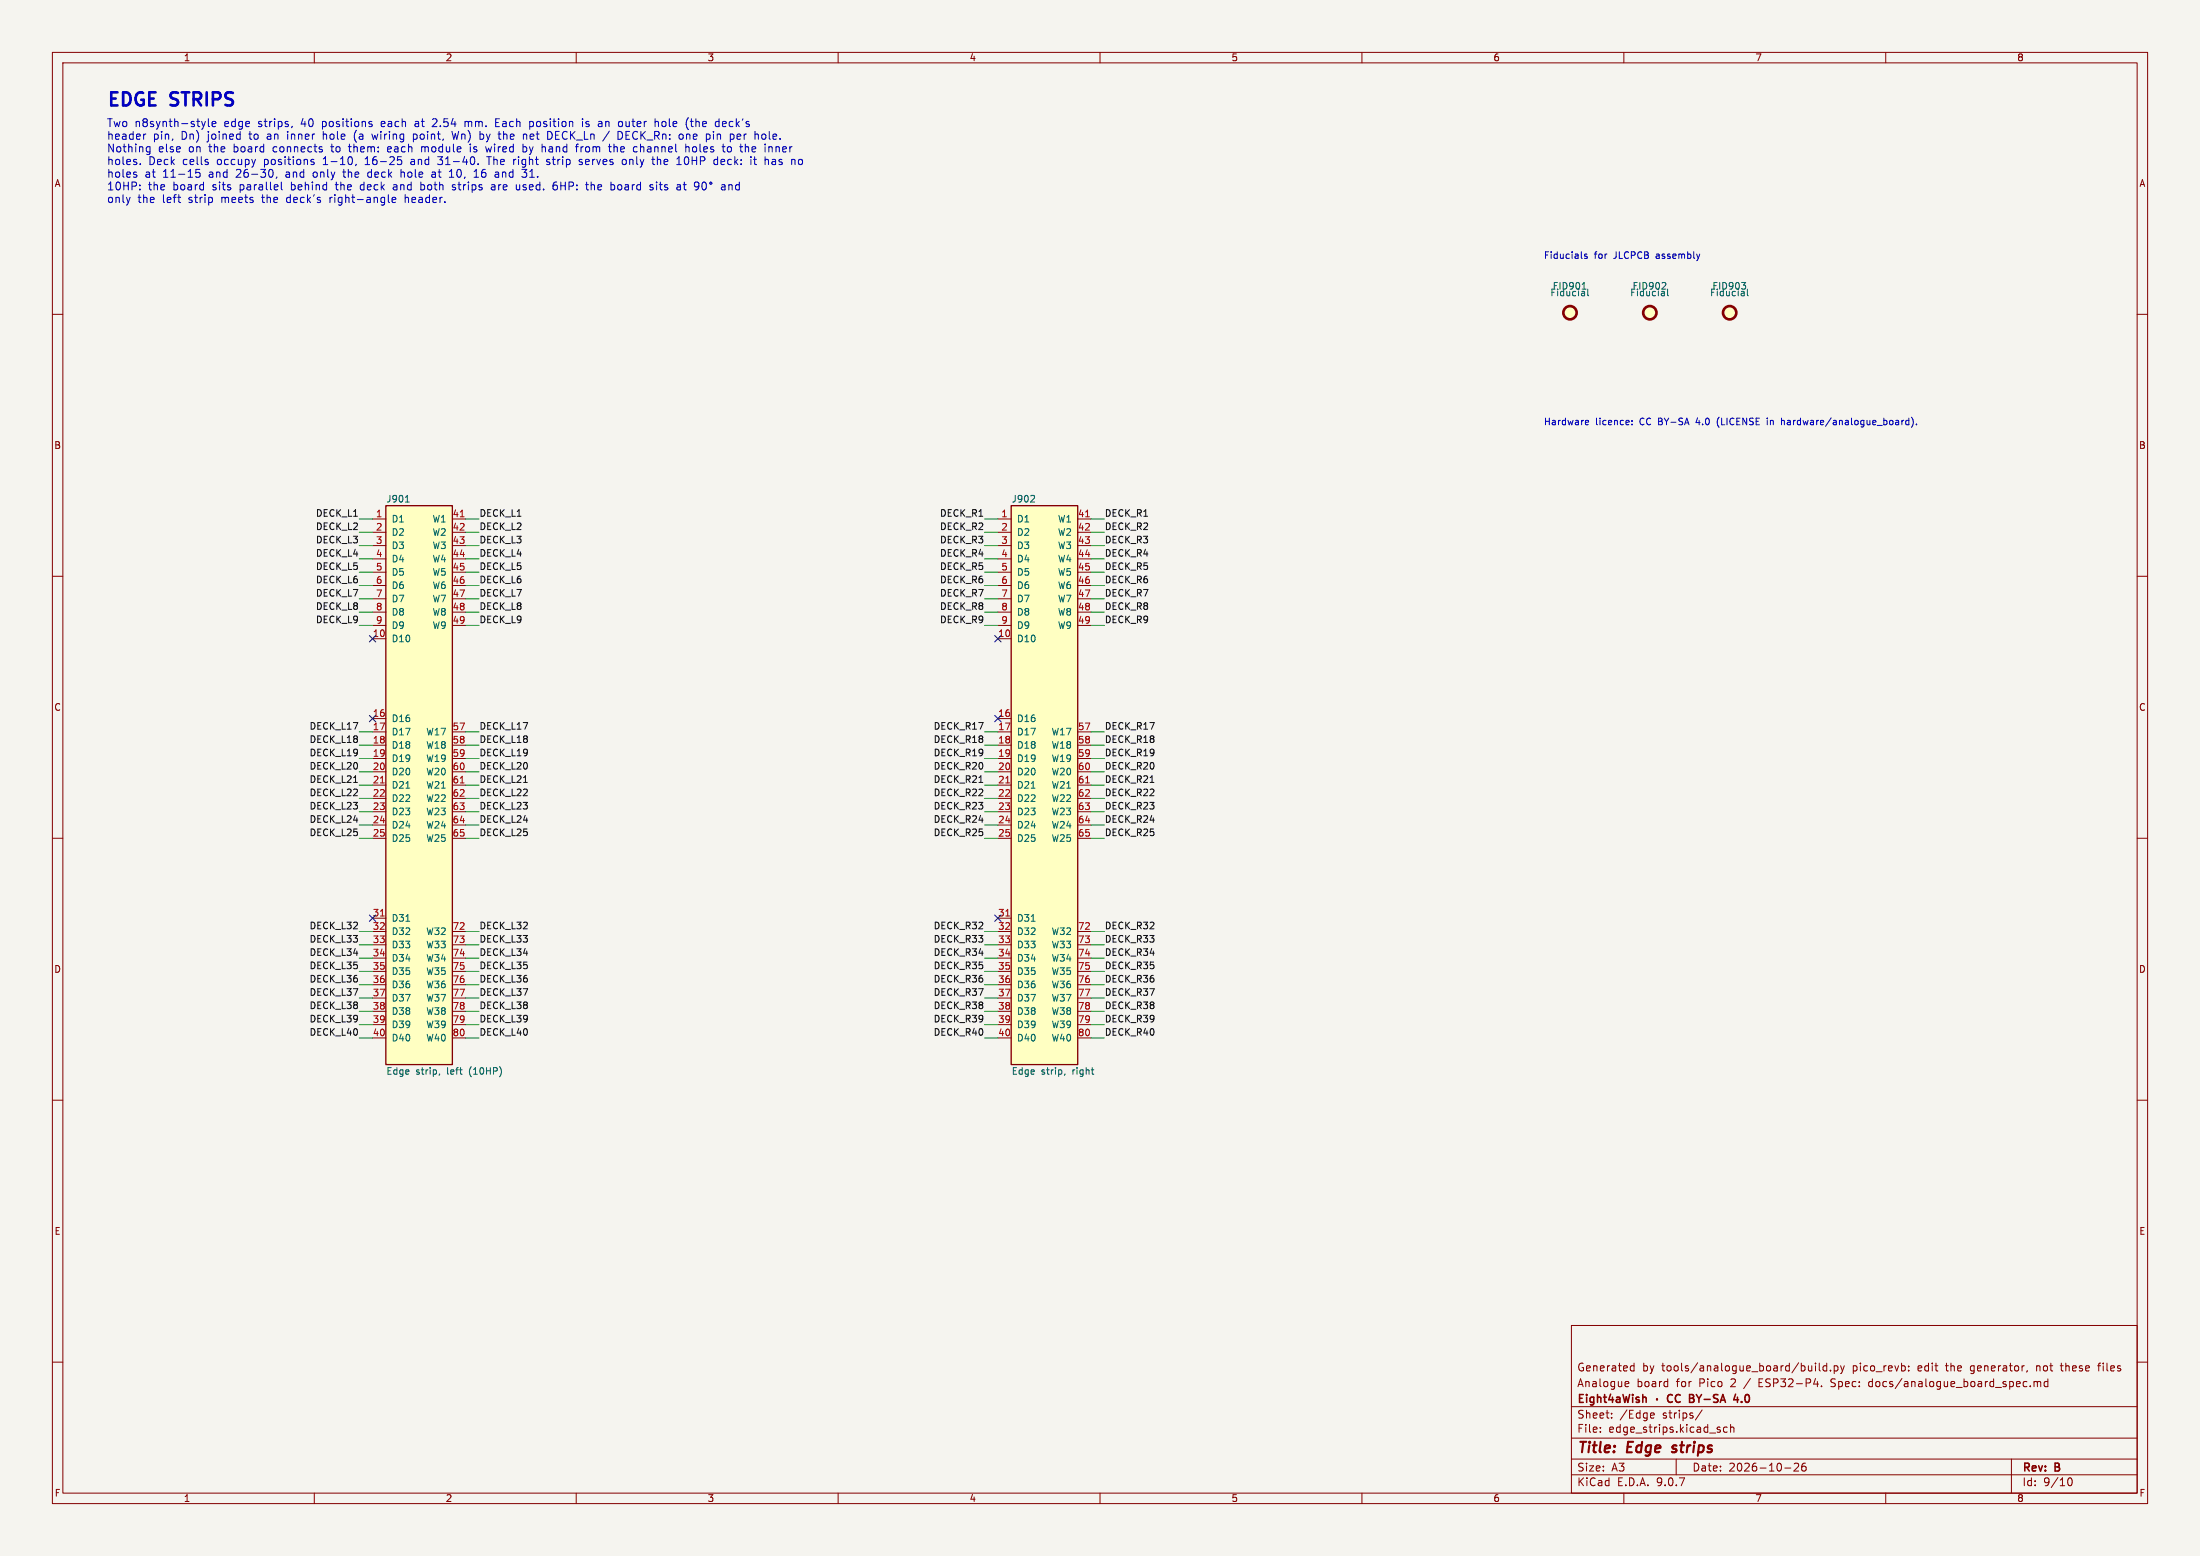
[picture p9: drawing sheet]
(kicad_sch
 (version 20250114)
 (generator "eeschema")
 (generator_version "9.0")
 (paper "A3")
 (title_block
  (title "Edge strips")
  (date "2026-10-26")
  (rev "B")
  (company "Eight4aWish · CC BY-SA 4.0")
  (comment 1 "Analogue board for Pico 2 / ESP32-P4. Spec: docs/analogue_board_spec.md")
  (comment 2 "Generated by tools/analogue_board/build.py pico_revb: edit the generator, not these files"))
 (lib_symbols
  (symbol "analogue_board:EdgeStrip_Left_10HP"
   (pin_names
    (offset 1.016)) (exclude_from_sim no) (in_bom no) (on_board yes)
   (property "Reference" "J" (at -6.35 54.61 0) (effects (font (size 1.27 1.27)) (justify left)))
   (property "Value" "EdgeStrip_Left_10HP" (at -6.35 -54.61 0) (effects (font (size 1.27 1.27)) (justify left)))
   (property "Footprint" "analogue_board:EdgeStrip_40_Left_10HP" (at 0 0 0) (effects (font (size 1.27 1.27)) (hide yes)))
   (property "Datasheet" "docs/n8synth_platform.md" (at 0 0 0) (effects (font (size 1.27 1.27)) (hide yes)))
   (property "Description" "n8synth edge strip, left_10hp: pin n is position n's deck-header hole, pin n+40 its wiring hole" (at 0 0 0) (effects (font (size 1.27 1.27)) (hide yes)))
   (symbol "EdgeStrip_Left_10HP_0_1"
    (rectangle (start -6.35 53.34) (end 6.35 -53.34) (stroke (width 0.254) (type default)) (fill (type background))))
   (symbol "EdgeStrip_Left_10HP_1_1"
    (pin passive line (at -8.89 50.8 0) (length 2.54) (name "D1" (effects (font (size 1.27 1.27)))) (number "1" (effects (font (size 1.27 1.27)))))
    (pin passive line (at -8.89 48.26 0) (length 2.54) (name "D2" (effects (font (size 1.27 1.27)))) (number "2" (effects (font (size 1.27 1.27)))))
    (pin passive line (at -8.89 45.72 0) (length 2.54) (name "D3" (effects (font (size 1.27 1.27)))) (number "3" (effects (font (size 1.27 1.27)))))
    (pin passive line (at -8.89 43.18 0) (length 2.54) (name "D4" (effects (font (size 1.27 1.27)))) (number "4" (effects (font (size 1.27 1.27)))))
    (pin passive line (at -8.89 40.64 0) (length 2.54) (name "D5" (effects (font (size 1.27 1.27)))) (number "5" (effects (font (size 1.27 1.27)))))
    (pin passive line (at -8.89 38.1 0) (length 2.54) (name "D6" (effects (font (size 1.27 1.27)))) (number "6" (effects (font (size 1.27 1.27)))))
    (pin passive line (at -8.89 35.56 0) (length 2.54) (name "D7" (effects (font (size 1.27 1.27)))) (number "7" (effects (font (size 1.27 1.27)))))
    (pin passive line (at -8.89 33.02 0) (length 2.54) (name "D8" (effects (font (size 1.27 1.27)))) (number "8" (effects (font (size 1.27 1.27)))))
    (pin passive line (at -8.89 30.48 0) (length 2.54) (name "D9" (effects (font (size 1.27 1.27)))) (number "9" (effects (font (size 1.27 1.27)))))
    (pin passive line (at -8.89 27.94 0) (length 2.54) (name "D10" (effects (font (size 1.27 1.27)))) (number "10" (effects (font (size 1.27 1.27)))))
    (pin passive line (at -8.89 12.7 0) (length 2.54) (name "D16" (effects (font (size 1.27 1.27)))) (number "16" (effects (font (size 1.27 1.27)))))
    (pin passive line (at -8.89 10.16 0) (length 2.54) (name "D17" (effects (font (size 1.27 1.27)))) (number "17" (effects (font (size 1.27 1.27)))))
    (pin passive line (at -8.89 7.62 0) (length 2.54) (name "D18" (effects (font (size 1.27 1.27)))) (number "18" (effects (font (size 1.27 1.27)))))
    (pin passive line (at -8.89 5.08 0) (length 2.54) (name "D19" (effects (font (size 1.27 1.27)))) (number "19" (effects (font (size 1.27 1.27)))))
    (pin passive line (at -8.89 2.54 0) (length 2.54) (name "D20" (effects (font (size 1.27 1.27)))) (number "20" (effects (font (size 1.27 1.27)))))
    (pin passive line (at -8.89 0 0) (length 2.54) (name "D21" (effects (font (size 1.27 1.27)))) (number "21" (effects (font (size 1.27 1.27)))))
    (pin passive line (at -8.89 -2.54 0) (length 2.54) (name "D22" (effects (font (size 1.27 1.27)))) (number "22" (effects (font (size 1.27 1.27)))))
    (pin passive line (at -8.89 -5.08 0) (length 2.54) (name "D23" (effects (font (size 1.27 1.27)))) (number "23" (effects (font (size 1.27 1.27)))))
    (pin passive line (at -8.89 -7.62 0) (length 2.54) (name "D24" (effects (font (size 1.27 1.27)))) (number "24" (effects (font (size 1.27 1.27)))))
    (pin passive line (at -8.89 -10.16 0) (length 2.54) (name "D25" (effects (font (size 1.27 1.27)))) (number "25" (effects (font (size 1.27 1.27)))))
    (pin passive line (at -8.89 -25.4 0) (length 2.54) (name "D31" (effects (font (size 1.27 1.27)))) (number "31" (effects (font (size 1.27 1.27)))))
    (pin passive line (at -8.89 -27.94 0) (length 2.54) (name "D32" (effects (font (size 1.27 1.27)))) (number "32" (effects (font (size 1.27 1.27)))))
    (pin passive line (at -8.89 -30.48 0) (length 2.54) (name "D33" (effects (font (size 1.27 1.27)))) (number "33" (effects (font (size 1.27 1.27)))))
    (pin passive line (at -8.89 -33.02 0) (length 2.54) (name "D34" (effects (font (size 1.27 1.27)))) (number "34" (effects (font (size 1.27 1.27)))))
    (pin passive line (at -8.89 -35.56 0) (length 2.54) (name "D35" (effects (font (size 1.27 1.27)))) (number "35" (effects (font (size 1.27 1.27)))))
    (pin passive line (at -8.89 -38.1 0) (length 2.54) (name "D36" (effects (font (size 1.27 1.27)))) (number "36" (effects (font (size 1.27 1.27)))))
    (pin passive line (at -8.89 -40.64 0) (length 2.54) (name "D37" (effects (font (size 1.27 1.27)))) (number "37" (effects (font (size 1.27 1.27)))))
    (pin passive line (at -8.89 -43.18 0) (length 2.54) (name "D38" (effects (font (size 1.27 1.27)))) (number "38" (effects (font (size 1.27 1.27)))))
    (pin passive line (at -8.89 -45.72 0) (length 2.54) (name "D39" (effects (font (size 1.27 1.27)))) (number "39" (effects (font (size 1.27 1.27)))))
    (pin passive line (at -8.89 -48.26 0) (length 2.54) (name "D40" (effects (font (size 1.27 1.27)))) (number "40" (effects (font (size 1.27 1.27)))))
    (pin passive line (at 8.89 50.8 180) (length 2.54) (name "W1" (effects (font (size 1.27 1.27)))) (number "41" (effects (font (size 1.27 1.27)))))
    (pin passive line (at 8.89 48.26 180) (length 2.54) (name "W2" (effects (font (size 1.27 1.27)))) (number "42" (effects (font (size 1.27 1.27)))))
    (pin passive line (at 8.89 45.72 180) (length 2.54) (name "W3" (effects (font (size 1.27 1.27)))) (number "43" (effects (font (size 1.27 1.27)))))
    (pin passive line (at 8.89 43.18 180) (length 2.54) (name "W4" (effects (font (size 1.27 1.27)))) (number "44" (effects (font (size 1.27 1.27)))))
    (pin passive line (at 8.89 40.64 180) (length 2.54) (name "W5" (effects (font (size 1.27 1.27)))) (number "45" (effects (font (size 1.27 1.27)))))
    (pin passive line (at 8.89 38.1 180) (length 2.54) (name "W6" (effects (font (size 1.27 1.27)))) (number "46" (effects (font (size 1.27 1.27)))))
    (pin passive line (at 8.89 35.56 180) (length 2.54) (name "W7" (effects (font (size 1.27 1.27)))) (number "47" (effects (font (size 1.27 1.27)))))
    (pin passive line (at 8.89 33.02 180) (length 2.54) (name "W8" (effects (font (size 1.27 1.27)))) (number "48" (effects (font (size 1.27 1.27)))))
    (pin passive line (at 8.89 30.48 180) (length 2.54) (name "W9" (effects (font (size 1.27 1.27)))) (number "49" (effects (font (size 1.27 1.27)))))
    (pin passive line (at 8.89 10.16 180) (length 2.54) (name "W17" (effects (font (size 1.27 1.27)))) (number "57" (effects (font (size 1.27 1.27)))))
    (pin passive line (at 8.89 7.62 180) (length 2.54) (name "W18" (effects (font (size 1.27 1.27)))) (number "58" (effects (font (size 1.27 1.27)))))
    (pin passive line (at 8.89 5.08 180) (length 2.54) (name "W19" (effects (font (size 1.27 1.27)))) (number "59" (effects (font (size 1.27 1.27)))))
    (pin passive line (at 8.89 2.54 180) (length 2.54) (name "W20" (effects (font (size 1.27 1.27)))) (number "60" (effects (font (size 1.27 1.27)))))
    (pin passive line (at 8.89 0 180) (length 2.54) (name "W21" (effects (font (size 1.27 1.27)))) (number "61" (effects (font (size 1.27 1.27)))))
    (pin passive line (at 8.89 -2.54 180) (length 2.54) (name "W22" (effects (font (size 1.27 1.27)))) (number "62" (effects (font (size 1.27 1.27)))))
    (pin passive line (at 8.89 -5.08 180) (length 2.54) (name "W23" (effects (font (size 1.27 1.27)))) (number "63" (effects (font (size 1.27 1.27)))))
    (pin passive line (at 8.89 -7.62 180) (length 2.54) (name "W24" (effects (font (size 1.27 1.27)))) (number "64" (effects (font (size 1.27 1.27)))))
    (pin passive line (at 8.89 -10.16 180) (length 2.54) (name "W25" (effects (font (size 1.27 1.27)))) (number "65" (effects (font (size 1.27 1.27)))))
    (pin passive line (at 8.89 -27.94 180) (length 2.54) (name "W32" (effects (font (size 1.27 1.27)))) (number "72" (effects (font (size 1.27 1.27)))))
    (pin passive line (at 8.89 -30.48 180) (length 2.54) (name "W33" (effects (font (size 1.27 1.27)))) (number "73" (effects (font (size 1.27 1.27)))))
    (pin passive line (at 8.89 -33.02 180) (length 2.54) (name "W34" (effects (font (size 1.27 1.27)))) (number "74" (effects (font (size 1.27 1.27)))))
    (pin passive line (at 8.89 -35.56 180) (length 2.54) (name "W35" (effects (font (size 1.27 1.27)))) (number "75" (effects (font (size 1.27 1.27)))))
    (pin passive line (at 8.89 -38.1 180) (length 2.54) (name "W36" (effects (font (size 1.27 1.27)))) (number "76" (effects (font (size 1.27 1.27)))))
    (pin passive line (at 8.89 -40.64 180) (length 2.54) (name "W37" (effects (font (size 1.27 1.27)))) (number "77" (effects (font (size 1.27 1.27)))))
    (pin passive line (at 8.89 -43.18 180) (length 2.54) (name "W38" (effects (font (size 1.27 1.27)))) (number "78" (effects (font (size 1.27 1.27)))))
    (pin passive line (at 8.89 -45.72 180) (length 2.54) (name "W39" (effects (font (size 1.27 1.27)))) (number "79" (effects (font (size 1.27 1.27)))))
    (pin passive line (at 8.89 -48.26 180) (length 2.54) (name "W40" (effects (font (size 1.27 1.27)))) (number "80" (effects (font (size 1.27 1.27))))))
   (embedded_fonts no))
  (symbol "analogue_board:EdgeStrip_Right"
   (pin_names
    (offset 1.016)) (exclude_from_sim no) (in_bom no) (on_board yes)
   (property "Reference" "J" (at -6.35 54.61 0) (effects (font (size 1.27 1.27)) (justify left)))
   (property "Value" "EdgeStrip_Right" (at -6.35 -54.61 0) (effects (font (size 1.27 1.27)) (justify left)))
   (property "Footprint" "analogue_board:EdgeStrip_40_Right" (at 0 0 0) (effects (font (size 1.27 1.27)) (hide yes)))
   (property "Datasheet" "docs/n8synth_platform.md" (at 0 0 0) (effects (font (size 1.27 1.27)) (hide yes)))
   (property "Description" "n8synth edge strip, right: pin n is position n's deck-header hole, pin n+40 its wiring hole" (at 0 0 0) (effects (font (size 1.27 1.27)) (hide yes)))
   (symbol "EdgeStrip_Right_0_1"
    (rectangle (start -6.35 53.34) (end 6.35 -53.34) (stroke (width 0.254) (type default)) (fill (type background))))
   (symbol "EdgeStrip_Right_1_1"
    (pin passive line (at -8.89 50.8 0) (length 2.54) (name "D1" (effects (font (size 1.27 1.27)))) (number "1" (effects (font (size 1.27 1.27)))))
    (pin passive line (at -8.89 48.26 0) (length 2.54) (name "D2" (effects (font (size 1.27 1.27)))) (number "2" (effects (font (size 1.27 1.27)))))
    (pin passive line (at -8.89 45.72 0) (length 2.54) (name "D3" (effects (font (size 1.27 1.27)))) (number "3" (effects (font (size 1.27 1.27)))))
    (pin passive line (at -8.89 43.18 0) (length 2.54) (name "D4" (effects (font (size 1.27 1.27)))) (number "4" (effects (font (size 1.27 1.27)))))
    (pin passive line (at -8.89 40.64 0) (length 2.54) (name "D5" (effects (font (size 1.27 1.27)))) (number "5" (effects (font (size 1.27 1.27)))))
    (pin passive line (at -8.89 38.1 0) (length 2.54) (name "D6" (effects (font (size 1.27 1.27)))) (number "6" (effects (font (size 1.27 1.27)))))
    (pin passive line (at -8.89 35.56 0) (length 2.54) (name "D7" (effects (font (size 1.27 1.27)))) (number "7" (effects (font (size 1.27 1.27)))))
    (pin passive line (at -8.89 33.02 0) (length 2.54) (name "D8" (effects (font (size 1.27 1.27)))) (number "8" (effects (font (size 1.27 1.27)))))
    (pin passive line (at -8.89 30.48 0) (length 2.54) (name "D9" (effects (font (size 1.27 1.27)))) (number "9" (effects (font (size 1.27 1.27)))))
    (pin passive line (at -8.89 27.94 0) (length 2.54) (name "D10" (effects (font (size 1.27 1.27)))) (number "10" (effects (font (size 1.27 1.27)))))
    (pin passive line (at -8.89 12.7 0) (length 2.54) (name "D16" (effects (font (size 1.27 1.27)))) (number "16" (effects (font (size 1.27 1.27)))))
    (pin passive line (at -8.89 10.16 0) (length 2.54) (name "D17" (effects (font (size 1.27 1.27)))) (number "17" (effects (font (size 1.27 1.27)))))
    (pin passive line (at -8.89 7.62 0) (length 2.54) (name "D18" (effects (font (size 1.27 1.27)))) (number "18" (effects (font (size 1.27 1.27)))))
    (pin passive line (at -8.89 5.08 0) (length 2.54) (name "D19" (effects (font (size 1.27 1.27)))) (number "19" (effects (font (size 1.27 1.27)))))
    (pin passive line (at -8.89 2.54 0) (length 2.54) (name "D20" (effects (font (size 1.27 1.27)))) (number "20" (effects (font (size 1.27 1.27)))))
    (pin passive line (at -8.89 0 0) (length 2.54) (name "D21" (effects (font (size 1.27 1.27)))) (number "21" (effects (font (size 1.27 1.27)))))
    (pin passive line (at -8.89 -2.54 0) (length 2.54) (name "D22" (effects (font (size 1.27 1.27)))) (number "22" (effects (font (size 1.27 1.27)))))
    (pin passive line (at -8.89 -5.08 0) (length 2.54) (name "D23" (effects (font (size 1.27 1.27)))) (number "23" (effects (font (size 1.27 1.27)))))
    (pin passive line (at -8.89 -7.62 0) (length 2.54) (name "D24" (effects (font (size 1.27 1.27)))) (number "24" (effects (font (size 1.27 1.27)))))
    (pin passive line (at -8.89 -10.16 0) (length 2.54) (name "D25" (effects (font (size 1.27 1.27)))) (number "25" (effects (font (size 1.27 1.27)))))
    (pin passive line (at -8.89 -25.4 0) (length 2.54) (name "D31" (effects (font (size 1.27 1.27)))) (number "31" (effects (font (size 1.27 1.27)))))
    (pin passive line (at -8.89 -27.94 0) (length 2.54) (name "D32" (effects (font (size 1.27 1.27)))) (number "32" (effects (font (size 1.27 1.27)))))
    (pin passive line (at -8.89 -30.48 0) (length 2.54) (name "D33" (effects (font (size 1.27 1.27)))) (number "33" (effects (font (size 1.27 1.27)))))
    (pin passive line (at -8.89 -33.02 0) (length 2.54) (name "D34" (effects (font (size 1.27 1.27)))) (number "34" (effects (font (size 1.27 1.27)))))
    (pin passive line (at -8.89 -35.56 0) (length 2.54) (name "D35" (effects (font (size 1.27 1.27)))) (number "35" (effects (font (size 1.27 1.27)))))
    (pin passive line (at -8.89 -38.1 0) (length 2.54) (name "D36" (effects (font (size 1.27 1.27)))) (number "36" (effects (font (size 1.27 1.27)))))
    (pin passive line (at -8.89 -40.64 0) (length 2.54) (name "D37" (effects (font (size 1.27 1.27)))) (number "37" (effects (font (size 1.27 1.27)))))
    (pin passive line (at -8.89 -43.18 0) (length 2.54) (name "D38" (effects (font (size 1.27 1.27)))) (number "38" (effects (font (size 1.27 1.27)))))
    (pin passive line (at -8.89 -45.72 0) (length 2.54) (name "D39" (effects (font (size 1.27 1.27)))) (number "39" (effects (font (size 1.27 1.27)))))
    (pin passive line (at -8.89 -48.26 0) (length 2.54) (name "D40" (effects (font (size 1.27 1.27)))) (number "40" (effects (font (size 1.27 1.27)))))
    (pin passive line (at 8.89 50.8 180) (length 2.54) (name "W1" (effects (font (size 1.27 1.27)))) (number "41" (effects (font (size 1.27 1.27)))))
    (pin passive line (at 8.89 48.26 180) (length 2.54) (name "W2" (effects (font (size 1.27 1.27)))) (number "42" (effects (font (size 1.27 1.27)))))
    (pin passive line (at 8.89 45.72 180) (length 2.54) (name "W3" (effects (font (size 1.27 1.27)))) (number "43" (effects (font (size 1.27 1.27)))))
    (pin passive line (at 8.89 43.18 180) (length 2.54) (name "W4" (effects (font (size 1.27 1.27)))) (number "44" (effects (font (size 1.27 1.27)))))
    (pin passive line (at 8.89 40.64 180) (length 2.54) (name "W5" (effects (font (size 1.27 1.27)))) (number "45" (effects (font (size 1.27 1.27)))))
    (pin passive line (at 8.89 38.1 180) (length 2.54) (name "W6" (effects (font (size 1.27 1.27)))) (number "46" (effects (font (size 1.27 1.27)))))
    (pin passive line (at 8.89 35.56 180) (length 2.54) (name "W7" (effects (font (size 1.27 1.27)))) (number "47" (effects (font (size 1.27 1.27)))))
    (pin passive line (at 8.89 33.02 180) (length 2.54) (name "W8" (effects (font (size 1.27 1.27)))) (number "48" (effects (font (size 1.27 1.27)))))
    (pin passive line (at 8.89 30.48 180) (length 2.54) (name "W9" (effects (font (size 1.27 1.27)))) (number "49" (effects (font (size 1.27 1.27)))))
    (pin passive line (at 8.89 10.16 180) (length 2.54) (name "W17" (effects (font (size 1.27 1.27)))) (number "57" (effects (font (size 1.27 1.27)))))
    (pin passive line (at 8.89 7.62 180) (length 2.54) (name "W18" (effects (font (size 1.27 1.27)))) (number "58" (effects (font (size 1.27 1.27)))))
    (pin passive line (at 8.89 5.08 180) (length 2.54) (name "W19" (effects (font (size 1.27 1.27)))) (number "59" (effects (font (size 1.27 1.27)))))
    (pin passive line (at 8.89 2.54 180) (length 2.54) (name "W20" (effects (font (size 1.27 1.27)))) (number "60" (effects (font (size 1.27 1.27)))))
    (pin passive line (at 8.89 0 180) (length 2.54) (name "W21" (effects (font (size 1.27 1.27)))) (number "61" (effects (font (size 1.27 1.27)))))
    (pin passive line (at 8.89 -2.54 180) (length 2.54) (name "W22" (effects (font (size 1.27 1.27)))) (number "62" (effects (font (size 1.27 1.27)))))
    (pin passive line (at 8.89 -5.08 180) (length 2.54) (name "W23" (effects (font (size 1.27 1.27)))) (number "63" (effects (font (size 1.27 1.27)))))
    (pin passive line (at 8.89 -7.62 180) (length 2.54) (name "W24" (effects (font (size 1.27 1.27)))) (number "64" (effects (font (size 1.27 1.27)))))
    (pin passive line (at 8.89 -10.16 180) (length 2.54) (name "W25" (effects (font (size 1.27 1.27)))) (number "65" (effects (font (size 1.27 1.27)))))
    (pin passive line (at 8.89 -27.94 180) (length 2.54) (name "W32" (effects (font (size 1.27 1.27)))) (number "72" (effects (font (size 1.27 1.27)))))
    (pin passive line (at 8.89 -30.48 180) (length 2.54) (name "W33" (effects (font (size 1.27 1.27)))) (number "73" (effects (font (size 1.27 1.27)))))
    (pin passive line (at 8.89 -33.02 180) (length 2.54) (name "W34" (effects (font (size 1.27 1.27)))) (number "74" (effects (font (size 1.27 1.27)))))
    (pin passive line (at 8.89 -35.56 180) (length 2.54) (name "W35" (effects (font (size 1.27 1.27)))) (number "75" (effects (font (size 1.27 1.27)))))
    (pin passive line (at 8.89 -38.1 180) (length 2.54) (name "W36" (effects (font (size 1.27 1.27)))) (number "76" (effects (font (size 1.27 1.27)))))
    (pin passive line (at 8.89 -40.64 180) (length 2.54) (name "W37" (effects (font (size 1.27 1.27)))) (number "77" (effects (font (size 1.27 1.27)))))
    (pin passive line (at 8.89 -43.18 180) (length 2.54) (name "W38" (effects (font (size 1.27 1.27)))) (number "78" (effects (font (size 1.27 1.27)))))
    (pin passive line (at 8.89 -45.72 180) (length 2.54) (name "W39" (effects (font (size 1.27 1.27)))) (number "79" (effects (font (size 1.27 1.27)))))
    (pin passive line (at 8.89 -48.26 180) (length 2.54) (name "W40" (effects (font (size 1.27 1.27)))) (number "80" (effects (font (size 1.27 1.27))))))
   (embedded_fonts no))
  (symbol "Mechanical:Fiducial" (exclude_from_sim no) (in_bom no) (on_board yes)
   (property "Reference" "FID" (at 0 5.08 0) (effects (font (size 1.27 1.27))))
   (property "Value" "Fiducial" (at 0 3.175 0) (effects (font (size 1.27 1.27))))
   (property "Footprint" "" (at 0 0 0) (effects (font (size 1.27 1.27)) (hide yes)))
   (property "Datasheet" "~" (at 0 0 0) (effects (font (size 1.27 1.27)) (hide yes)))
   (property "Description" "Fiducial Marker" (at 0 0 0) (effects (font (size 1.27 1.27)) (hide yes)))
   (symbol "Fiducial_0_1"
    (circle (center 0 0) (radius 1.27) (stroke (width 0.508) (type default)) (fill (type background))))
   (embedded_fonts no)))
 (text "EDGE STRIPS"
  (exclude_from_sim no)
  (at 20.32 17.78 0)
  (effects (font (size 2.5 2.5) (bold yes)) (justify left top)))
 (text "Two n8synth-style edge strips, 40 positions each at 2.54 mm. Each position is an outer hole (the deck's\nheader pin, Dn) joined to an inner hole (a wiring point, Wn) by the net DECK_Ln / DECK_Rn: one pin per hole.\nNothing else on the board connects to them: each module is wired by hand from the channel holes to the inner\nholes. Deck cells occupy positions 1-10, 16-25 and 31-40. The right strip serves only the 10HP deck: it has no\nholes at 11-15 and 26-30, and only the deck hole at 10, 16 and 31.\n10HP: the board sits parallel behind the deck and both strips are used. 6HP: the board sits at 90° and\nonly the left strip meets the deck's right-angle header."
  (exclude_from_sim no)
  (at 20.32 22.86 0)
  (effects (font (size 1.5 1.5)) (justify left top)))
 (symbol
  (lib_id "analogue_board:EdgeStrip_Left_10HP")
  (at 80.01 149.86 0)
  (unit 1)
  (exclude_from_sim no)
  (in_bom no)
  (on_board yes)
  (dnp no)
  (property "Reference" "J901" (at 73.66 95.25 0) (effects (font (size 1.27 1.27)) (justify left)))
  (property "Value" "Edge strip, left (10HP)" (at 73.66 204.47 0) (effects (font (size 1.27 1.27)) (justify left)))
  (property "Footprint" "analogue_board:EdgeStrip_40_Left_10HP" (at 80.01 149.86 0) (effects (font (size 1.27 1.27)) (hide yes)))
  (property "Datasheet" "docs/n8synth_platform.md" (at 80.01 149.86 0) (effects (font (size 1.27 1.27)) (hide yes)))
  (property "Description" "" (at 80.01 149.86 0) (effects (font (size 1.27 1.27)) (hide yes)))
  (property "JLC" "bare holes" (at 80.01 149.86 0) (effects (font (size 1.27 1.27)) (hide yes)))
  (pin "1")
  (pin "2")
  (pin "3")
  (pin "4")
  (pin "5")
  (pin "6")
  (pin "7")
  (pin "8")
  (pin "9")
  (pin "10")
  (pin "16")
  (pin "17")
  (pin "18")
  (pin "19")
  (pin "20")
  (pin "21")
  (pin "22")
  (pin "23")
  (pin "24")
  (pin "25")
  (pin "31")
  (pin "32")
  (pin "33")
  (pin "34")
  (pin "35")
  (pin "36")
  (pin "37")
  (pin "38")
  (pin "39")
  (pin "40")
  (pin "41")
  (pin "42")
  (pin "43")
  (pin "44")
  (pin "45")
  (pin "46")
  (pin "47")
  (pin "48")
  (pin "49")
  (pin "57")
  (pin "58")
  (pin "59")
  (pin "60")
  (pin "61")
  (pin "62")
  (pin "63")
  (pin "64")
  (pin "65")
  (pin "72")
  (pin "73")
  (pin "74")
  (pin "75")
  (pin "76")
  (pin "77")
  (pin "78")
  (pin "79")
  (pin "80"))
 (label "DECK_L1"
  (at 68.58 99.06 180)
  (effects (font (size 1.27 1.27)) (justify right bottom)))
 (label "DECK_L2"
  (at 68.58 101.6 180)
  (effects (font (size 1.27 1.27)) (justify right bottom)))
 (label "DECK_L3"
  (at 68.58 104.14 180)
  (effects (font (size 1.27 1.27)) (justify right bottom)))
 (label "DECK_L4"
  (at 68.58 106.68 180)
  (effects (font (size 1.27 1.27)) (justify right bottom)))
 (label "DECK_L5"
  (at 68.58 109.22 180)
  (effects (font (size 1.27 1.27)) (justify right bottom)))
 (label "DECK_L6"
  (at 68.58 111.76 180)
  (effects (font (size 1.27 1.27)) (justify right bottom)))
 (label "DECK_L7"
  (at 68.58 114.3 180)
  (effects (font (size 1.27 1.27)) (justify right bottom)))
 (label "DECK_L8"
  (at 68.58 116.84 180)
  (effects (font (size 1.27 1.27)) (justify right bottom)))
 (label "DECK_L9"
  (at 68.58 119.38 180)
  (effects (font (size 1.27 1.27)) (justify right bottom)))
 (no_connect
  (at 71.12 121.92))
 (no_connect
  (at 71.12 137.16))
 (label "DECK_L17"
  (at 68.58 139.7 180)
  (effects (font (size 1.27 1.27)) (justify right bottom)))
 (label "DECK_L18"
  (at 68.58 142.24 180)
  (effects (font (size 1.27 1.27)) (justify right bottom)))
 (label "DECK_L19"
  (at 68.58 144.78 180)
  (effects (font (size 1.27 1.27)) (justify right bottom)))
 (label "DECK_L20"
  (at 68.58 147.32 180)
  (effects (font (size 1.27 1.27)) (justify right bottom)))
 (label "DECK_L21"
  (at 68.58 149.86 180)
  (effects (font (size 1.27 1.27)) (justify right bottom)))
 (label "DECK_L22"
  (at 68.58 152.4 180)
  (effects (font (size 1.27 1.27)) (justify right bottom)))
 (label "DECK_L23"
  (at 68.58 154.94 180)
  (effects (font (size 1.27 1.27)) (justify right bottom)))
 (label "DECK_L24"
  (at 68.58 157.48 180)
  (effects (font (size 1.27 1.27)) (justify right bottom)))
 (label "DECK_L25"
  (at 68.58 160.02 180)
  (effects (font (size 1.27 1.27)) (justify right bottom)))
 (no_connect
  (at 71.12 175.26))
 (label "DECK_L32"
  (at 68.58 177.8 180)
  (effects (font (size 1.27 1.27)) (justify right bottom)))
 (label "DECK_L33"
  (at 68.58 180.34 180)
  (effects (font (size 1.27 1.27)) (justify right bottom)))
 (label "DECK_L34"
  (at 68.58 182.88 180)
  (effects (font (size 1.27 1.27)) (justify right bottom)))
 (label "DECK_L35"
  (at 68.58 185.42 180)
  (effects (font (size 1.27 1.27)) (justify right bottom)))
 (label "DECK_L36"
  (at 68.58 187.96 180)
  (effects (font (size 1.27 1.27)) (justify right bottom)))
 (label "DECK_L37"
  (at 68.58 190.5 180)
  (effects (font (size 1.27 1.27)) (justify right bottom)))
 (label "DECK_L38"
  (at 68.58 193.04 180)
  (effects (font (size 1.27 1.27)) (justify right bottom)))
 (label "DECK_L39"
  (at 68.58 195.58 180)
  (effects (font (size 1.27 1.27)) (justify right bottom)))
 (label "DECK_L40"
  (at 68.58 198.12 180)
  (effects (font (size 1.27 1.27)) (justify right bottom)))
 (label "DECK_L1"
  (at 91.44 99.06 0)
  (effects (font (size 1.27 1.27)) (justify left bottom)))
 (label "DECK_L2"
  (at 91.44 101.6 0)
  (effects (font (size 1.27 1.27)) (justify left bottom)))
 (label "DECK_L3"
  (at 91.44 104.14 0)
  (effects (font (size 1.27 1.27)) (justify left bottom)))
 (label "DECK_L4"
  (at 91.44 106.68 0)
  (effects (font (size 1.27 1.27)) (justify left bottom)))
 (label "DECK_L5"
  (at 91.44 109.22 0)
  (effects (font (size 1.27 1.27)) (justify left bottom)))
 (label "DECK_L6"
  (at 91.44 111.76 0)
  (effects (font (size 1.27 1.27)) (justify left bottom)))
 (label "DECK_L7"
  (at 91.44 114.3 0)
  (effects (font (size 1.27 1.27)) (justify left bottom)))
 (label "DECK_L8"
  (at 91.44 116.84 0)
  (effects (font (size 1.27 1.27)) (justify left bottom)))
 (label "DECK_L9"
  (at 91.44 119.38 0)
  (effects (font (size 1.27 1.27)) (justify left bottom)))
 (label "DECK_L17"
  (at 91.44 139.7 0)
  (effects (font (size 1.27 1.27)) (justify left bottom)))
 (label "DECK_L18"
  (at 91.44 142.24 0)
  (effects (font (size 1.27 1.27)) (justify left bottom)))
 (label "DECK_L19"
  (at 91.44 144.78 0)
  (effects (font (size 1.27 1.27)) (justify left bottom)))
 (label "DECK_L20"
  (at 91.44 147.32 0)
  (effects (font (size 1.27 1.27)) (justify left bottom)))
 (label "DECK_L21"
  (at 91.44 149.86 0)
  (effects (font (size 1.27 1.27)) (justify left bottom)))
 (label "DECK_L22"
  (at 91.44 152.4 0)
  (effects (font (size 1.27 1.27)) (justify left bottom)))
 (label "DECK_L23"
  (at 91.44 154.94 0)
  (effects (font (size 1.27 1.27)) (justify left bottom)))
 (label "DECK_L24"
  (at 91.44 157.48 0)
  (effects (font (size 1.27 1.27)) (justify left bottom)))
 (label "DECK_L25"
  (at 91.44 160.02 0)
  (effects (font (size 1.27 1.27)) (justify left bottom)))
 (label "DECK_L32"
  (at 91.44 177.8 0)
  (effects (font (size 1.27 1.27)) (justify left bottom)))
 (label "DECK_L33"
  (at 91.44 180.34 0)
  (effects (font (size 1.27 1.27)) (justify left bottom)))
 (label "DECK_L34"
  (at 91.44 182.88 0)
  (effects (font (size 1.27 1.27)) (justify left bottom)))
 (label "DECK_L35"
  (at 91.44 185.42 0)
  (effects (font (size 1.27 1.27)) (justify left bottom)))
 (label "DECK_L36"
  (at 91.44 187.96 0)
  (effects (font (size 1.27 1.27)) (justify left bottom)))
 (label "DECK_L37"
  (at 91.44 190.5 0)
  (effects (font (size 1.27 1.27)) (justify left bottom)))
 (label "DECK_L38"
  (at 91.44 193.04 0)
  (effects (font (size 1.27 1.27)) (justify left bottom)))
 (label "DECK_L39"
  (at 91.44 195.58 0)
  (effects (font (size 1.27 1.27)) (justify left bottom)))
 (label "DECK_L40"
  (at 91.44 198.12 0)
  (effects (font (size 1.27 1.27)) (justify left bottom)))
 (symbol
  (lib_id "analogue_board:EdgeStrip_Right")
  (at 199.39 149.86 0)
  (unit 1)
  (exclude_from_sim no)
  (in_bom no)
  (on_board yes)
  (dnp no)
  (property "Reference" "J902" (at 193.04 95.25 0) (effects (font (size 1.27 1.27)) (justify left)))
  (property "Value" "Edge strip, right" (at 193.04 204.47 0) (effects (font (size 1.27 1.27)) (justify left)))
  (property "Footprint" "analogue_board:EdgeStrip_40_Right" (at 199.39 149.86 0) (effects (font (size 1.27 1.27)) (hide yes)))
  (property "Datasheet" "docs/n8synth_platform.md" (at 199.39 149.86 0) (effects (font (size 1.27 1.27)) (hide yes)))
  (property "Description" "" (at 199.39 149.86 0) (effects (font (size 1.27 1.27)) (hide yes)))
  (property "JLC" "bare holes" (at 199.39 149.86 0) (effects (font (size 1.27 1.27)) (hide yes)))
  (pin "1")
  (pin "2")
  (pin "3")
  (pin "4")
  (pin "5")
  (pin "6")
  (pin "7")
  (pin "8")
  (pin "9")
  (pin "10")
  (pin "16")
  (pin "17")
  (pin "18")
  (pin "19")
  (pin "20")
  (pin "21")
  (pin "22")
  (pin "23")
  (pin "24")
  (pin "25")
  (pin "31")
  (pin "32")
  (pin "33")
  (pin "34")
  (pin "35")
  (pin "36")
  (pin "37")
  (pin "38")
  (pin "39")
  (pin "40")
  (pin "41")
  (pin "42")
  (pin "43")
  (pin "44")
  (pin "45")
  (pin "46")
  (pin "47")
  (pin "48")
  (pin "49")
  (pin "57")
  (pin "58")
  (pin "59")
  (pin "60")
  (pin "61")
  (pin "62")
  (pin "63")
  (pin "64")
  (pin "65")
  (pin "72")
  (pin "73")
  (pin "74")
  (pin "75")
  (pin "76")
  (pin "77")
  (pin "78")
  (pin "79")
  (pin "80"))
 (label "DECK_R1"
  (at 187.96 99.06 180)
  (effects (font (size 1.27 1.27)) (justify right bottom)))
 (label "DECK_R2"
  (at 187.96 101.6 180)
  (effects (font (size 1.27 1.27)) (justify right bottom)))
 (label "DECK_R3"
  (at 187.96 104.14 180)
  (effects (font (size 1.27 1.27)) (justify right bottom)))
 (label "DECK_R4"
  (at 187.96 106.68 180)
  (effects (font (size 1.27 1.27)) (justify right bottom)))
 (label "DECK_R5"
  (at 187.96 109.22 180)
  (effects (font (size 1.27 1.27)) (justify right bottom)))
 (label "DECK_R6"
  (at 187.96 111.76 180)
  (effects (font (size 1.27 1.27)) (justify right bottom)))
 (label "DECK_R7"
  (at 187.96 114.3 180)
  (effects (font (size 1.27 1.27)) (justify right bottom)))
 (label "DECK_R8"
  (at 187.96 116.84 180)
  (effects (font (size 1.27 1.27)) (justify right bottom)))
 (label "DECK_R9"
  (at 187.96 119.38 180)
  (effects (font (size 1.27 1.27)) (justify right bottom)))
 (no_connect
  (at 190.5 121.92))
 (no_connect
  (at 190.5 137.16))
 (label "DECK_R17"
  (at 187.96 139.7 180)
  (effects (font (size 1.27 1.27)) (justify right bottom)))
 (label "DECK_R18"
  (at 187.96 142.24 180)
  (effects (font (size 1.27 1.27)) (justify right bottom)))
 (label "DECK_R19"
  (at 187.96 144.78 180)
  (effects (font (size 1.27 1.27)) (justify right bottom)))
 (label "DECK_R20"
  (at 187.96 147.32 180)
  (effects (font (size 1.27 1.27)) (justify right bottom)))
 (label "DECK_R21"
  (at 187.96 149.86 180)
  (effects (font (size 1.27 1.27)) (justify right bottom)))
 (label "DECK_R22"
  (at 187.96 152.4 180)
  (effects (font (size 1.27 1.27)) (justify right bottom)))
 (label "DECK_R23"
  (at 187.96 154.94 180)
  (effects (font (size 1.27 1.27)) (justify right bottom)))
 (label "DECK_R24"
  (at 187.96 157.48 180)
  (effects (font (size 1.27 1.27)) (justify right bottom)))
 (label "DECK_R25"
  (at 187.96 160.02 180)
  (effects (font (size 1.27 1.27)) (justify right bottom)))
 (no_connect
  (at 190.5 175.26))
 (label "DECK_R32"
  (at 187.96 177.8 180)
  (effects (font (size 1.27 1.27)) (justify right bottom)))
 (label "DECK_R33"
  (at 187.96 180.34 180)
  (effects (font (size 1.27 1.27)) (justify right bottom)))
 (label "DECK_R34"
  (at 187.96 182.88 180)
  (effects (font (size 1.27 1.27)) (justify right bottom)))
 (label "DECK_R35"
  (at 187.96 185.42 180)
  (effects (font (size 1.27 1.27)) (justify right bottom)))
 (label "DECK_R36"
  (at 187.96 187.96 180)
  (effects (font (size 1.27 1.27)) (justify right bottom)))
 (label "DECK_R37"
  (at 187.96 190.5 180)
  (effects (font (size 1.27 1.27)) (justify right bottom)))
 (label "DECK_R38"
  (at 187.96 193.04 180)
  (effects (font (size 1.27 1.27)) (justify right bottom)))
 (label "DECK_R39"
  (at 187.96 195.58 180)
  (effects (font (size 1.27 1.27)) (justify right bottom)))
 (label "DECK_R40"
  (at 187.96 198.12 180)
  (effects (font (size 1.27 1.27)) (justify right bottom)))
 (label "DECK_R1"
  (at 210.82 99.06 0)
  (effects (font (size 1.27 1.27)) (justify left bottom)))
 (label "DECK_R2"
  (at 210.82 101.6 0)
  (effects (font (size 1.27 1.27)) (justify left bottom)))
 (label "DECK_R3"
  (at 210.82 104.14 0)
  (effects (font (size 1.27 1.27)) (justify left bottom)))
 (label "DECK_R4"
  (at 210.82 106.68 0)
  (effects (font (size 1.27 1.27)) (justify left bottom)))
 (label "DECK_R5"
  (at 210.82 109.22 0)
  (effects (font (size 1.27 1.27)) (justify left bottom)))
 (label "DECK_R6"
  (at 210.82 111.76 0)
  (effects (font (size 1.27 1.27)) (justify left bottom)))
 (label "DECK_R7"
  (at 210.82 114.3 0)
  (effects (font (size 1.27 1.27)) (justify left bottom)))
 (label "DECK_R8"
  (at 210.82 116.84 0)
  (effects (font (size 1.27 1.27)) (justify left bottom)))
 (label "DECK_R9"
  (at 210.82 119.38 0)
  (effects (font (size 1.27 1.27)) (justify left bottom)))
 (label "DECK_R17"
  (at 210.82 139.7 0)
  (effects (font (size 1.27 1.27)) (justify left bottom)))
 (label "DECK_R18"
  (at 210.82 142.24 0)
  (effects (font (size 1.27 1.27)) (justify left bottom)))
 (label "DECK_R19"
  (at 210.82 144.78 0)
  (effects (font (size 1.27 1.27)) (justify left bottom)))
 (label "DECK_R20"
  (at 210.82 147.32 0)
  (effects (font (size 1.27 1.27)) (justify left bottom)))
 (label "DECK_R21"
  (at 210.82 149.86 0)
  (effects (font (size 1.27 1.27)) (justify left bottom)))
 (label "DECK_R22"
  (at 210.82 152.4 0)
  (effects (font (size 1.27 1.27)) (justify left bottom)))
 (label "DECK_R23"
  (at 210.82 154.94 0)
  (effects (font (size 1.27 1.27)) (justify left bottom)))
 (label "DECK_R24"
  (at 210.82 157.48 0)
  (effects (font (size 1.27 1.27)) (justify left bottom)))
 (label "DECK_R25"
  (at 210.82 160.02 0)
  (effects (font (size 1.27 1.27)) (justify left bottom)))
 (label "DECK_R32"
  (at 210.82 177.8 0)
  (effects (font (size 1.27 1.27)) (justify left bottom)))
 (label "DECK_R33"
  (at 210.82 180.34 0)
  (effects (font (size 1.27 1.27)) (justify left bottom)))
 (label "DECK_R34"
  (at 210.82 182.88 0)
  (effects (font (size 1.27 1.27)) (justify left bottom)))
 (label "DECK_R35"
  (at 210.82 185.42 0)
  (effects (font (size 1.27 1.27)) (justify left bottom)))
 (label "DECK_R36"
  (at 210.82 187.96 0)
  (effects (font (size 1.27 1.27)) (justify left bottom)))
 (label "DECK_R37"
  (at 210.82 190.5 0)
  (effects (font (size 1.27 1.27)) (justify left bottom)))
 (label "DECK_R38"
  (at 210.82 193.04 0)
  (effects (font (size 1.27 1.27)) (justify left bottom)))
 (label "DECK_R39"
  (at 210.82 195.58 0)
  (effects (font (size 1.27 1.27)) (justify left bottom)))
 (label "DECK_R40"
  (at 210.82 198.12 0)
  (effects (font (size 1.27 1.27)) (justify left bottom)))
 (symbol
  (lib_id "Mechanical:Fiducial")
  (at 299.72 59.69 0)
  (unit 1)
  (exclude_from_sim no)
  (in_bom no)
  (on_board yes)
  (dnp no)
  (property "Reference" "FID901" (at 299.72 54.61 0) (effects (font (size 1.27 1.27))))
  (property "Value" "Fiducial" (at 299.72 55.88 0) (effects (font (size 1.27 1.27))))
  (property "Footprint" "Fiducial:Fiducial_1mm_Mask2mm" (at 299.72 59.69 0) (effects (font (size 1.27 1.27)) (hide yes)))
  (property "Datasheet" "" (at 299.72 59.69 0) (effects (font (size 1.27 1.27)) (hide yes)))
  (property "Description" "" (at 299.72 59.69 0) (effects (font (size 1.27 1.27)) (hide yes)))
  (property "JLC" "bare pad" (at 299.72 59.69 0) (effects (font (size 1.27 1.27)) (hide yes))))
 (symbol
  (lib_id "Mechanical:Fiducial")
  (at 314.96 59.69 0)
  (unit 1)
  (exclude_from_sim no)
  (in_bom no)
  (on_board yes)
  (dnp no)
  (property "Reference" "FID902" (at 314.96 54.61 0) (effects (font (size 1.27 1.27))))
  (property "Value" "Fiducial" (at 314.96 55.88 0) (effects (font (size 1.27 1.27))))
  (property "Footprint" "Fiducial:Fiducial_1mm_Mask2mm" (at 314.96 59.69 0) (effects (font (size 1.27 1.27)) (hide yes)))
  (property "Datasheet" "" (at 314.96 59.69 0) (effects (font (size 1.27 1.27)) (hide yes)))
  (property "Description" "" (at 314.96 59.69 0) (effects (font (size 1.27 1.27)) (hide yes)))
  (property "JLC" "bare pad" (at 314.96 59.69 0) (effects (font (size 1.27 1.27)) (hide yes))))
 (symbol
  (lib_id "Mechanical:Fiducial")
  (at 330.2 59.69 0)
  (unit 1)
  (exclude_from_sim no)
  (in_bom no)
  (on_board yes)
  (dnp no)
  (property "Reference" "FID903" (at 330.2 54.61 0) (effects (font (size 1.27 1.27))))
  (property "Value" "Fiducial" (at 330.2 55.88 0) (effects (font (size 1.27 1.27))))
  (property "Footprint" "Fiducial:Fiducial_1mm_Mask2mm" (at 330.2 59.69 0) (effects (font (size 1.27 1.27)) (hide yes)))
  (property "Datasheet" "" (at 330.2 59.69 0) (effects (font (size 1.27 1.27)) (hide yes)))
  (property "Description" "" (at 330.2 59.69 0) (effects (font (size 1.27 1.27)) (hide yes)))
  (property "JLC" "bare pad" (at 330.2 59.69 0) (effects (font (size 1.27 1.27)) (hide yes))))
 (text "Fiducials for JLCPCB assembly"
  (exclude_from_sim no)
  (at 294.64 48.26 0)
  (effects (font (size 1.27 1.27)) (justify left top)))
 (text "Hardware licence: CC BY-SA 4.0 (LICENSE in hardware/analogue_board)."
  (exclude_from_sim no)
  (at 294.64 80.01 0)
  (effects (font (size 1.27 1.27)) (justify left top)))
 (wire
  (pts (xy 68.58 99.06) (xy 71.12 99.06))
  (stroke (width 0) (type default)))
 (wire
  (pts (xy 68.58 101.6) (xy 71.12 101.6))
  (stroke (width 0) (type default)))
 (wire
  (pts (xy 68.58 104.14) (xy 71.12 104.14))
  (stroke (width 0) (type default)))
 (wire
  (pts (xy 68.58 106.68) (xy 71.12 106.68))
  (stroke (width 0) (type default)))
 (wire
  (pts (xy 68.58 109.22) (xy 71.12 109.22))
  (stroke (width 0) (type default)))
 (wire
  (pts (xy 68.58 111.76) (xy 71.12 111.76))
  (stroke (width 0) (type default)))
 (wire
  (pts (xy 68.58 114.3) (xy 71.12 114.3))
  (stroke (width 0) (type default)))
 (wire
  (pts (xy 68.58 116.84) (xy 71.12 116.84))
  (stroke (width 0) (type default)))
 (wire
  (pts (xy 68.58 119.38) (xy 71.12 119.38))
  (stroke (width 0) (type default)))
 (wire
  (pts (xy 68.58 139.7) (xy 71.12 139.7))
  (stroke (width 0) (type default)))
 (wire
  (pts (xy 68.58 142.24) (xy 71.12 142.24))
  (stroke (width 0) (type default)))
 (wire
  (pts (xy 68.58 144.78) (xy 71.12 144.78))
  (stroke (width 0) (type default)))
 (wire
  (pts (xy 68.58 147.32) (xy 71.12 147.32))
  (stroke (width 0) (type default)))
 (wire
  (pts (xy 68.58 149.86) (xy 71.12 149.86))
  (stroke (width 0) (type default)))
 (wire
  (pts (xy 68.58 152.4) (xy 71.12 152.4))
  (stroke (width 0) (type default)))
 (wire
  (pts (xy 68.58 154.94) (xy 71.12 154.94))
  (stroke (width 0) (type default)))
 (wire
  (pts (xy 68.58 157.48) (xy 71.12 157.48))
  (stroke (width 0) (type default)))
 (wire
  (pts (xy 68.58 160.02) (xy 71.12 160.02))
  (stroke (width 0) (type default)))
 (wire
  (pts (xy 68.58 177.8) (xy 71.12 177.8))
  (stroke (width 0) (type default)))
 (wire
  (pts (xy 68.58 180.34) (xy 71.12 180.34))
  (stroke (width 0) (type default)))
 (wire
  (pts (xy 68.58 182.88) (xy 71.12 182.88))
  (stroke (width 0) (type default)))
 (wire
  (pts (xy 68.58 185.42) (xy 71.12 185.42))
  (stroke (width 0) (type default)))
 (wire
  (pts (xy 68.58 187.96) (xy 71.12 187.96))
  (stroke (width 0) (type default)))
 (wire
  (pts (xy 68.58 190.5) (xy 71.12 190.5))
  (stroke (width 0) (type default)))
 (wire
  (pts (xy 68.58 193.04) (xy 71.12 193.04))
  (stroke (width 0) (type default)))
 (wire
  (pts (xy 68.58 195.58) (xy 71.12 195.58))
  (stroke (width 0) (type default)))
 (wire
  (pts (xy 68.58 198.12) (xy 71.12 198.12))
  (stroke (width 0) (type default)))
 (wire
  (pts (xy 88.9 99.06) (xy 91.44 99.06))
  (stroke (width 0) (type default)))
 (wire
  (pts (xy 88.9 101.6) (xy 91.44 101.6))
  (stroke (width 0) (type default)))
 (wire
  (pts (xy 88.9 104.14) (xy 91.44 104.14))
  (stroke (width 0) (type default)))
 (wire
  (pts (xy 88.9 106.68) (xy 91.44 106.68))
  (stroke (width 0) (type default)))
 (wire
  (pts (xy 88.9 109.22) (xy 91.44 109.22))
  (stroke (width 0) (type default)))
 (wire
  (pts (xy 88.9 111.76) (xy 91.44 111.76))
  (stroke (width 0) (type default)))
 (wire
  (pts (xy 88.9 114.3) (xy 91.44 114.3))
  (stroke (width 0) (type default)))
 (wire
  (pts (xy 88.9 116.84) (xy 91.44 116.84))
  (stroke (width 0) (type default)))
 (wire
  (pts (xy 88.9 119.38) (xy 91.44 119.38))
  (stroke (width 0) (type default)))
 (wire
  (pts (xy 88.9 139.7) (xy 91.44 139.7))
  (stroke (width 0) (type default)))
 (wire
  (pts (xy 88.9 142.24) (xy 91.44 142.24))
  (stroke (width 0) (type default)))
 (wire
  (pts (xy 88.9 144.78) (xy 91.44 144.78))
  (stroke (width 0) (type default)))
 (wire
  (pts (xy 88.9 147.32) (xy 91.44 147.32))
  (stroke (width 0) (type default)))
 (wire
  (pts (xy 88.9 149.86) (xy 91.44 149.86))
  (stroke (width 0) (type default)))
 (wire
  (pts (xy 88.9 152.4) (xy 91.44 152.4))
  (stroke (width 0) (type default)))
 (wire
  (pts (xy 88.9 154.94) (xy 91.44 154.94))
  (stroke (width 0) (type default)))
 (wire
  (pts (xy 88.9 157.48) (xy 91.44 157.48))
  (stroke (width 0) (type default)))
 (wire
  (pts (xy 88.9 160.02) (xy 91.44 160.02))
  (stroke (width 0) (type default)))
 (wire
  (pts (xy 88.9 177.8) (xy 91.44 177.8))
  (stroke (width 0) (type default)))
 (wire
  (pts (xy 88.9 180.34) (xy 91.44 180.34))
  (stroke (width 0) (type default)))
 (wire
  (pts (xy 88.9 182.88) (xy 91.44 182.88))
  (stroke (width 0) (type default)))
 (wire
  (pts (xy 88.9 185.42) (xy 91.44 185.42))
  (stroke (width 0) (type default)))
 (wire
  (pts (xy 88.9 187.96) (xy 91.44 187.96))
  (stroke (width 0) (type default)))
 (wire
  (pts (xy 88.9 190.5) (xy 91.44 190.5))
  (stroke (width 0) (type default)))
 (wire
  (pts (xy 88.9 193.04) (xy 91.44 193.04))
  (stroke (width 0) (type default)))
 (wire
  (pts (xy 88.9 195.58) (xy 91.44 195.58))
  (stroke (width 0) (type default)))
 (wire
  (pts (xy 88.9 198.12) (xy 91.44 198.12))
  (stroke (width 0) (type default)))
 (wire
  (pts (xy 187.96 99.06) (xy 190.5 99.06))
  (stroke (width 0) (type default)))
 (wire
  (pts (xy 187.96 101.6) (xy 190.5 101.6))
  (stroke (width 0) (type default)))
 (wire
  (pts (xy 187.96 104.14) (xy 190.5 104.14))
  (stroke (width 0) (type default)))
 (wire
  (pts (xy 187.96 106.68) (xy 190.5 106.68))
  (stroke (width 0) (type default)))
 (wire
  (pts (xy 187.96 109.22) (xy 190.5 109.22))
  (stroke (width 0) (type default)))
 (wire
  (pts (xy 187.96 111.76) (xy 190.5 111.76))
  (stroke (width 0) (type default)))
 (wire
  (pts (xy 187.96 114.3) (xy 190.5 114.3))
  (stroke (width 0) (type default)))
 (wire
  (pts (xy 187.96 116.84) (xy 190.5 116.84))
  (stroke (width 0) (type default)))
 (wire
  (pts (xy 187.96 119.38) (xy 190.5 119.38))
  (stroke (width 0) (type default)))
 (wire
  (pts (xy 187.96 139.7) (xy 190.5 139.7))
  (stroke (width 0) (type default)))
 (wire
  (pts (xy 187.96 142.24) (xy 190.5 142.24))
  (stroke (width 0) (type default)))
 (wire
  (pts (xy 187.96 144.78) (xy 190.5 144.78))
  (stroke (width 0) (type default)))
 (wire
  (pts (xy 187.96 147.32) (xy 190.5 147.32))
  (stroke (width 0) (type default)))
 (wire
  (pts (xy 187.96 149.86) (xy 190.5 149.86))
  (stroke (width 0) (type default)))
 (wire
  (pts (xy 187.96 152.4) (xy 190.5 152.4))
  (stroke (width 0) (type default)))
 (wire
  (pts (xy 187.96 154.94) (xy 190.5 154.94))
  (stroke (width 0) (type default)))
 (wire
  (pts (xy 187.96 157.48) (xy 190.5 157.48))
  (stroke (width 0) (type default)))
 (wire
  (pts (xy 187.96 160.02) (xy 190.5 160.02))
  (stroke (width 0) (type default)))
 (wire
  (pts (xy 187.96 177.8) (xy 190.5 177.8))
  (stroke (width 0) (type default)))
 (wire
  (pts (xy 187.96 180.34) (xy 190.5 180.34))
  (stroke (width 0) (type default)))
 (wire
  (pts (xy 187.96 182.88) (xy 190.5 182.88))
  (stroke (width 0) (type default)))
 (wire
  (pts (xy 187.96 185.42) (xy 190.5 185.42))
  (stroke (width 0) (type default)))
 (wire
  (pts (xy 187.96 187.96) (xy 190.5 187.96))
  (stroke (width 0) (type default)))
 (wire
  (pts (xy 187.96 190.5) (xy 190.5 190.5))
  (stroke (width 0) (type default)))
 (wire
  (pts (xy 187.96 193.04) (xy 190.5 193.04))
  (stroke (width 0) (type default)))
 (wire
  (pts (xy 187.96 195.58) (xy 190.5 195.58))
  (stroke (width 0) (type default)))
 (wire
  (pts (xy 187.96 198.12) (xy 190.5 198.12))
  (stroke (width 0) (type default)))
 (wire
  (pts (xy 208.28 99.06) (xy 210.82 99.06))
  (stroke (width 0) (type default)))
 (wire
  (pts (xy 208.28 101.6) (xy 210.82 101.6))
  (stroke (width 0) (type default)))
 (wire
  (pts (xy 208.28 104.14) (xy 210.82 104.14))
  (stroke (width 0) (type default)))
 (wire
  (pts (xy 208.28 106.68) (xy 210.82 106.68))
  (stroke (width 0) (type default)))
 (wire
  (pts (xy 208.28 109.22) (xy 210.82 109.22))
  (stroke (width 0) (type default)))
 (wire
  (pts (xy 208.28 111.76) (xy 210.82 111.76))
  (stroke (width 0) (type default)))
 (wire
  (pts (xy 208.28 114.3) (xy 210.82 114.3))
  (stroke (width 0) (type default)))
 (wire
  (pts (xy 208.28 116.84) (xy 210.82 116.84))
  (stroke (width 0) (type default)))
 (wire
  (pts (xy 208.28 119.38) (xy 210.82 119.38))
  (stroke (width 0) (type default)))
 (wire
  (pts (xy 208.28 139.7) (xy 210.82 139.7))
  (stroke (width 0) (type default)))
 (wire
  (pts (xy 208.28 142.24) (xy 210.82 142.24))
  (stroke (width 0) (type default)))
 (wire
  (pts (xy 208.28 144.78) (xy 210.82 144.78))
  (stroke (width 0) (type default)))
 (wire
  (pts (xy 208.28 147.32) (xy 210.82 147.32))
  (stroke (width 0) (type default)))
 (wire
  (pts (xy 208.28 149.86) (xy 210.82 149.86))
  (stroke (width 0) (type default)))
 (wire
  (pts (xy 208.28 152.4) (xy 210.82 152.4))
  (stroke (width 0) (type default)))
 (wire
  (pts (xy 208.28 154.94) (xy 210.82 154.94))
  (stroke (width 0) (type default)))
 (wire
  (pts (xy 208.28 157.48) (xy 210.82 157.48))
  (stroke (width 0) (type default)))
 (wire
  (pts (xy 208.28 160.02) (xy 210.82 160.02))
  (stroke (width 0) (type default)))
 (wire
  (pts (xy 208.28 177.8) (xy 210.82 177.8))
  (stroke (width 0) (type default)))
 (wire
  (pts (xy 208.28 180.34) (xy 210.82 180.34))
  (stroke (width 0) (type default)))
 (wire
  (pts (xy 208.28 182.88) (xy 210.82 182.88))
  (stroke (width 0) (type default)))
 (wire
  (pts (xy 208.28 185.42) (xy 210.82 185.42))
  (stroke (width 0) (type default)))
 (wire
  (pts (xy 208.28 187.96) (xy 210.82 187.96))
  (stroke (width 0) (type default)))
 (wire
  (pts (xy 208.28 190.5) (xy 210.82 190.5))
  (stroke (width 0) (type default)))
 (wire
  (pts (xy 208.28 193.04) (xy 210.82 193.04))
  (stroke (width 0) (type default)))
 (wire
  (pts (xy 208.28 195.58) (xy 210.82 195.58))
  (stroke (width 0) (type default)))
 (wire
  (pts (xy 208.28 198.12) (xy 210.82 198.12))
  (stroke (width 0) (type default)))
 (embedded_fonts no))
